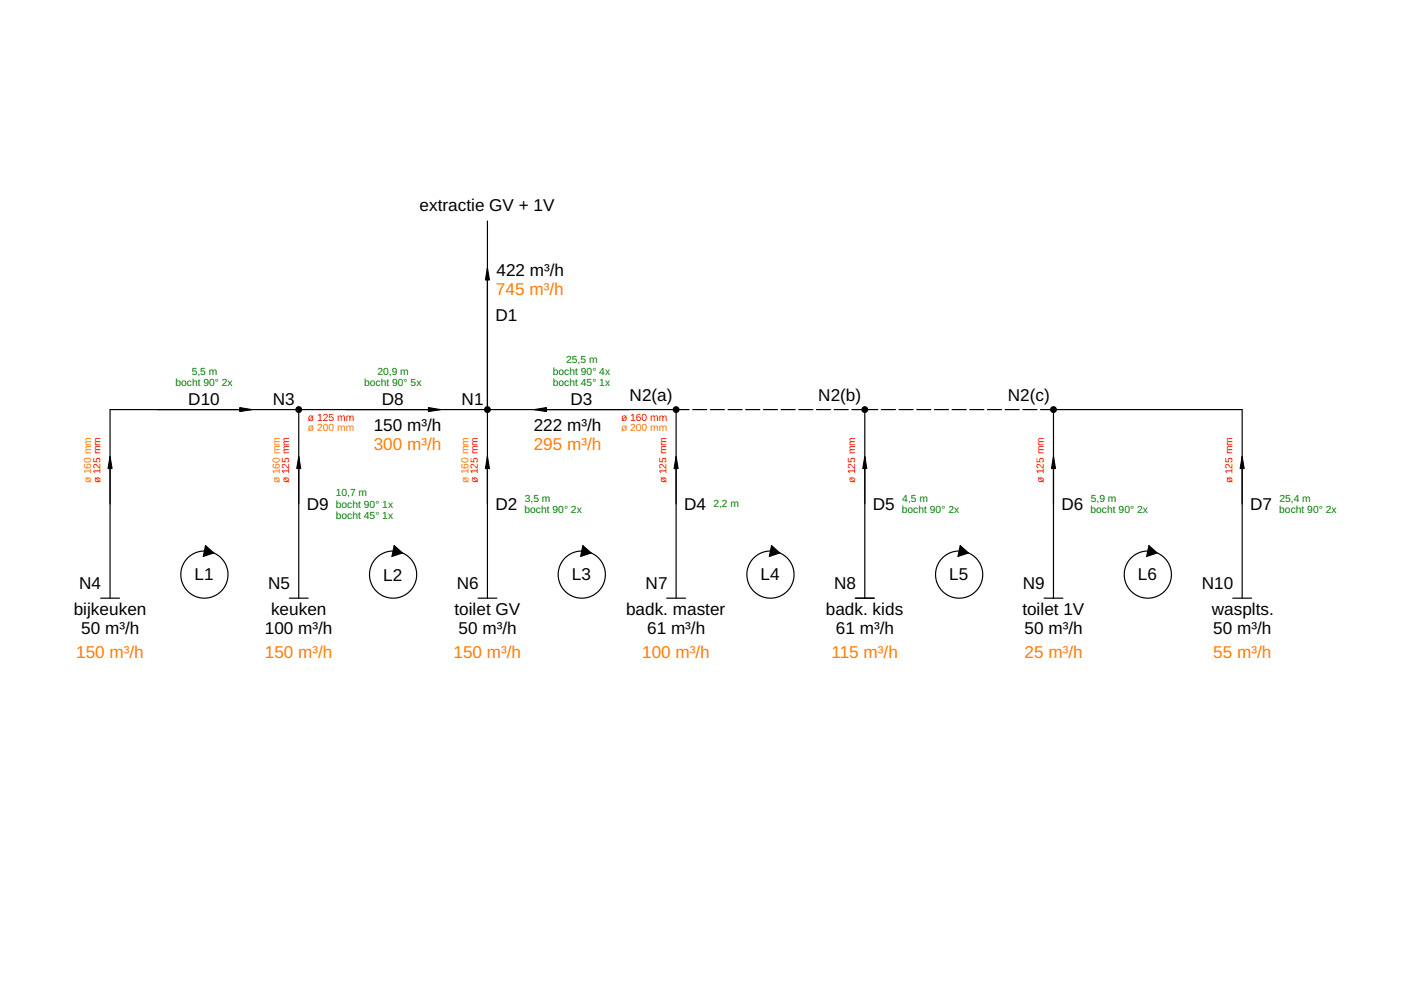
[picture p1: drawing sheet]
<svg xmlns="http://www.w3.org/2000/svg" width="297mm" height="210mm" viewBox="0 0 297 210" stroke-linecap="round" stroke-linejoin="round" font-family="sans-serif">
<g fill="none" stroke="#000" stroke-width=".25">
<path d="M103.3 46.9v79.9M63.3 86.8v40M143.3 86.8v40M146.1 86.8h-122.8v40M146.8 86.8h3M150.6 86.8h3M154.4 86.8h3M158.1 86.8h3M161.9 86.8h3M165.6 86.8h3M169.4 86.8h3M173.1 86.8h3"/>
<path d="M176.9 86.8h3M180.6 86.8h5.5M183.4 86.8v40M186.9 86.8h3M190.6 86.8h3M194.4 86.8h3M198.1 86.8h3M201.9 86.8h3M205.6 86.8h3M209.4 86.8h3M213.1 86.8h3M216.9 86.8h3"/>
<path d="M220.6 86.8h42.8v40M223.4 86.8v40M43.6 115.7l1.7 1.5-2.2 .8zM83.6 115.7l1.7 1.5-2.2 .8zM123.6 115.7l1.7 1.5-2.2 .8zM163.6 115.7l1.7 1.5-2.2 .8zM203.6 115.7l1.7 1.5-2.2 .8zM243.6 115.7l1.7 1.5-2.2 .8zM21.3 126.8h4M61.3 126.8h4M101.3 126.8h4M141.3 126.8h4"/>
<path d="M181.4 126.8h4M221.4 126.8h4M261.4 126.8h4"/>
<circle cx="63.3" cy="86.8" r=".6"/>
<circle cx="103.3" cy="86.8" r=".6"/>
<circle cx="143.3" cy="86.8" r=".6"/>
<circle cx="183.4" cy="86.8" r=".6"/>
<circle cx="223.4" cy="86.8" r=".6"/>
<circle cx="43.3" cy="121.8" r="5"/>
<circle cx="83.3" cy="121.8" r="5"/>
<circle cx="123.3" cy="121.8" r="5"/>
<circle cx="163.4" cy="121.8" r="5"/>
<circle cx="203.4" cy="121.8" r="5"/>
<circle cx="243.4" cy="121.8" r="5"/>
</g>
<g fill="#000">
<path d="M103.3 56.9l.5 2.5h-.9zM23.3 96.8l.5 2.5h-.9zM50.8 86.4l2.5 .4-2.5 .5zM63.3 96.8l.5 2.5h-.9zM90.8 86.4l2.5 .4-2.5 .5zM103.3 96.8l.5 2.5h-.9zM113.3 86.8l2.5-.4v.9zM143.3 96.8l.5 2.5h-.9zM183.4 96.8l.4 2.5h-.9zM223.4 96.8l.4 2.5h-.9zM263.4 96.8l.4 2.5h-.9zM43.6 115.7l1.7 1.5-2.2 .8z"/>
<path d="M83.6 115.7l1.7 1.5-2.2 .8zM123.6 115.7l1.7 1.5-2.2 .8zM163.6 115.7l1.7 1.5-2.2 .8zM203.6 115.7l1.7 1.5-2.2 .8zM243.6 115.7l1.7 1.5-2.2 .8z"/>
<circle cx="63.3" cy="86.8" r=".6"/>
<circle cx="103.3" cy="86.8" r=".6"/>
<circle cx="143.3" cy="86.8" r=".6"/>
<circle cx="183.4" cy="86.8" r=".6"/>
<circle cx="223.4" cy="86.8" r=".6"/>
</g>
<path d="M103.3 56.9l.5 2.5h-.9zM23.3 96.8l.5 2.5h-.9zM50.8 86.4l2.5 .4-2.5 .5zM63.3 96.8l.5 2.5h-.9zM90.8 86.4l2.5 .4-2.5 .5zM103.3 96.8l.5 2.5h-.9zM113.3 86.8l2.5-.4v.9zM143.3 96.8l.5 2.5h-.9zM183.4 96.8l.4 2.5h-.9zM223.4 96.8l.4 2.5h-.9zM263.4 96.8l.4 2.5h-.9z" fill="#000" stroke="#000" stroke-width=".25"/>
<g font-size="3.6">
<text x="89" y="44.8">extractie GV + 1V</text>
<text x="105.3" y="58.5">422 m³/h</text>
<text x="105" y="68.1">D1</text>
<text x="39.9" y="85.8">D10</text>
<text x="57.9" y="85.8">N3</text>
<text x="81" y="85.8">D8</text>
<text x="97.9" y="85.8">N1</text>
<text x="121" y="85.8">D3</text>
<text x="133.5" y="85.1">N2(a)</text>
<text x="173.5" y="85.1">N2(b)</text>
<text x="213.7" y="85.1">N2(c)</text>
<text x="79.2" y="91.5">150 m³/h</text>
<text x="113.2" y="91.5">222 m³/h</text>
<text x="65" y="108.1">D9</text>
<text x="105" y="108.1">D2</text>
<text x="145.1" y="108.1">D4</text>
<text x="185.1" y="108.1">D5</text>
<text x="225.1" y="108.1">D6</text>
<text x="265.1" y="108.1">D7</text>
<text x="16.8" y="124.8">N4</text>
<text x="41.3" y="123.1">L1</text>
<text x="56.8" y="124.8">N5</text>
<text x="81.3" y="123.1">L2</text>
<text x="96.9" y="124.8">N6</text>
<text x="121.3" y="123.1">L3</text>
<text x="136.9" y="124.8">N7</text>
<text x="161.2" y="123.1">L4</text>
<text x="176.9" y="124.8">N8</text>
<text x="201.3" y="123.1">L5</text>
<text x="216.9" y="124.8">N9</text>
<text x="241.3" y="123.1">L6</text>
<text x="254.8" y="124.8">N10</text>
<text x="15.6" y="130.5">bijkeuken</text>
<text x="57.5" y="130.5">keuken</text>
<text x="96.3" y="130.5">toilet GV</text>
<text x="132.7" y="130.5">badk. master</text>
<text x="175.1" y="130.5">badk. kids</text>
<text x="216.8" y="130.5">toilet 1V</text>
<text x="256.9" y="130.5">wasplts.</text>
<text x="17.2" y="134.5">50 m³/h</text>
<text x="56.1" y="134.5">100 m³/h</text>
<text x="97.2" y="134.5">50 m³/h</text>
<text x="137.2" y="134.5">61 m³/h</text>
<text x="177.2" y="134.5">61 m³/h</text>
<text x="217.2" y="134.5">50 m³/h</text>
<text x="257.2" y="134.5">50 m³/h</text>
</g>
<g font-size="3.6" fill="#ff7f00">
<text x="105.2" y="62.5">745 m³/h</text>
<text x="79.2" y="95.5">300 m³/h</text>
<text x="113.2" y="95.5">295 m³/h</text>
<text x="16.1" y="139.5">150 m³/h</text>
<text x="56.1" y="139.5">150 m³/h</text>
<text x="96.2" y="139.5">150 m³/h</text>
<text x="136.2" y="139.5">100 m³/h</text>
<text x="176.3" y="139.5">115 m³/h</text>
<text x="217.2" y="139.5">25 m³/h</text>
<text x="257.2" y="139.5">55 m³/h</text>
</g>
<g font-size="2.2" fill="#008000">
<text x="120" y="77">25,5 m</text>
<text x="37.2" y="81.8">bocht 90° 2x</text>
<text x="40.6" y="79.4">5,5 m</text>
<text x="77.2" y="81.8">bocht 90° 5x</text>
<text x="80" y="79.4">20,9 m</text>
<text x="117.2" y="79.4">bocht 90° 4x</text>
<text x="117.2" y="81.8">bocht 45° 1x</text>
<text x="71.2" y="105.2">10,7 m</text>
<text x="71.2" y="107.6">bocht 90° 1x</text>
<text x="111.3" y="106.4">3,5 m</text>
<text x="151.2" y="107.5">2,2 m</text>
<text x="191.3" y="106.4">4,5 m</text>
<text x="231.3" y="106.4">5,9 m</text>
<text x="271.3" y="106.4">25,4 m</text>
<text x="71.2" y="110">bocht 45° 1x</text>
<text x="111.2" y="108.8">bocht 90° 2x</text>
<text x="191.2" y="108.8">bocht 90° 2x</text>
<text x="231.2" y="108.8">bocht 90° 2x</text>
<text x="271.2" y="108.8">bocht 90° 2x</text>
</g>
<g font-size="2.2" fill="#f00">
<text x="65.3" y="89.4">ø 125 mm</text>
<text x="131.7" y="89.4">ø 160 mm</text>
<text x="21.3" y="102.5" transform="rotate(-90 21.3 102.5)">ø 125 mm</text>
<text x="61.3" y="102.5" transform="rotate(-90 61.3 102.5)">ø 125 mm</text>
<text x="101.3" y="102.5" transform="rotate(-90 101.3 102.5)">ø 125 mm</text>
<text x="141.3" y="102.5" transform="rotate(-90 141.3 102.5)">ø 125 mm</text>
<text x="181.3" y="102.5" transform="rotate(-90 181.3 102.5)">ø 125 mm</text>
<text x="221.3" y="102.5" transform="rotate(-90 221.3 102.5)">ø 125 mm</text>
<text x="261.3" y="102.5" transform="rotate(-90 261.3 102.5)">ø 125 mm</text>
</g>
<g font-size="2.2" fill="#ff7f00">
<text x="65.3" y="91.4">ø 200 mm</text>
<text x="131.7" y="91.4">ø 200 mm</text>
<text x="19.3" y="102.5" transform="rotate(-90 19.3 102.5)">ø 160 mm</text>
<text x="59.3" y="102.5" transform="rotate(-90 59.3 102.5)">ø 160 mm</text>
<text x="99.3" y="102.5" transform="rotate(-90 99.3 102.5)">ø 160 mm</text>
</g>
</svg>
